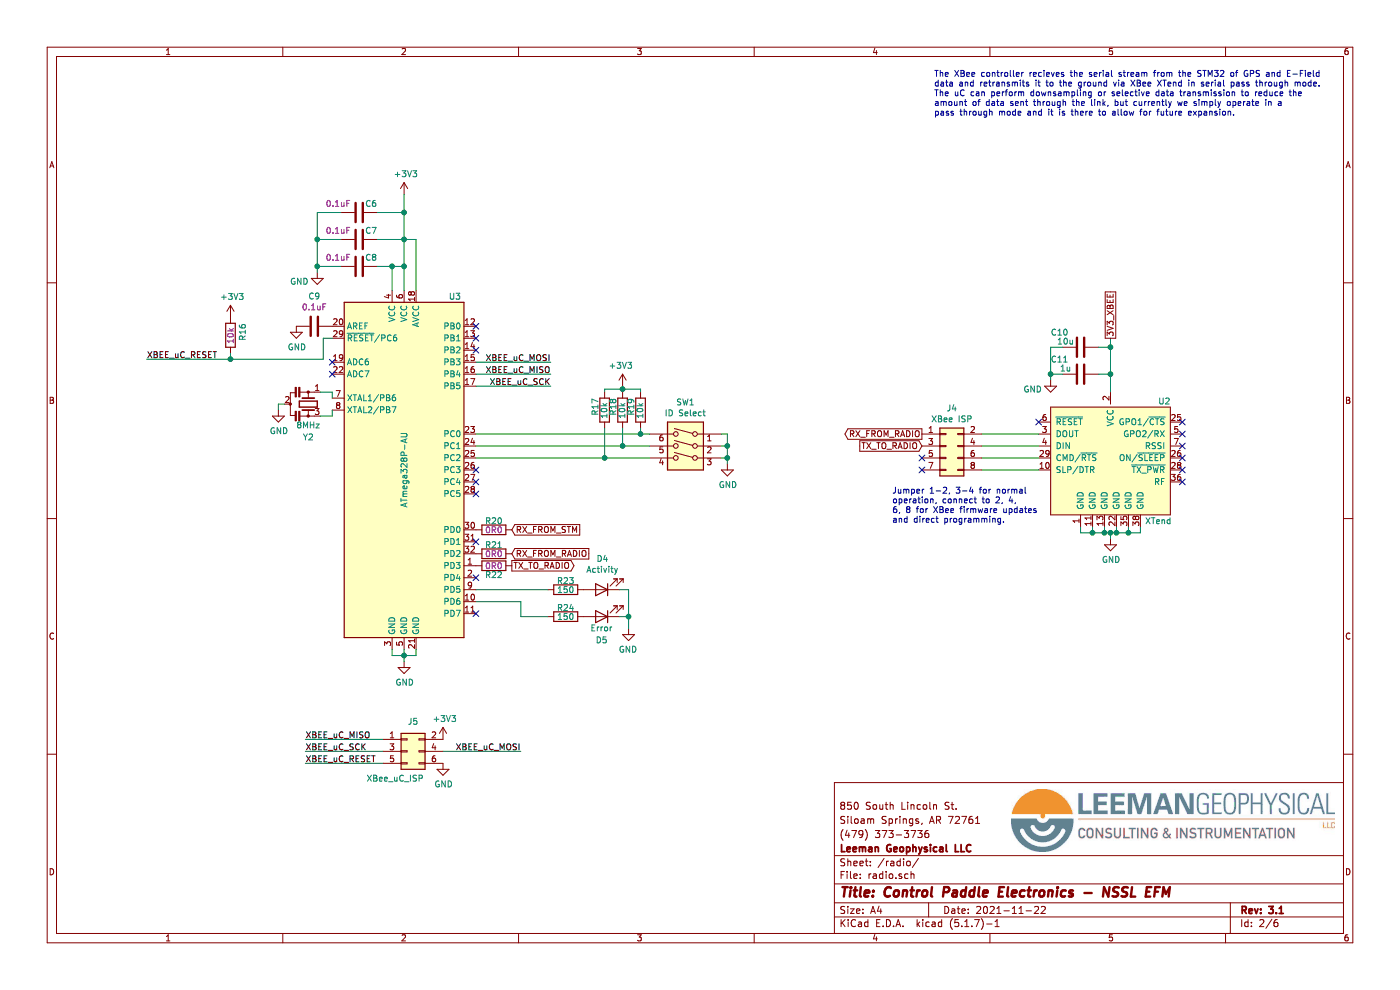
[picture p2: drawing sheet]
EESchema Schematic File Version 4
EELAYER 30 0
EELAYER END
$Descr A4 11693 8268
encoding utf-8
Sheet 2 6
Title "Control Paddle Electronics - NSSL EFM"
Date "2021-11-22"
Rev "3.1"
Comp "Leeman Geophysical LLC"
Comment1 "(479) 373-3736"
Comment2 "Siloam Springs, AR 72761"
Comment3 "850 South Lincoln St."
Comment4 ""
$EndDescr
$Comp
L Device:C C11
U 1 1
P 9025 3125
F 0 "C11" V 8900 2950 50  0000 C CNN
F 1 "1u" V 8975 3000 50  0000 C CNN
F 2 "Capacitor_SMD:C_0603_1608Metric" H 9063 2975 50  0001 C CNN
F 3 "~" H 9025 3125 50  0001 C CNN
F 4 "1-0000018" H 9025 3125 50  0001 C CNN "Internal Part Number"
F 5 "1" H 9025 3125 50  0001 C CNN "Populated"
	1    9025 3125
	0    1    1    0   
$EndComp
$Comp
L Device:C C10
U 1 1
P 9025 2900
F 0 "C10" V 8900 2725 50  0000 C CNN
F 1 "10u" V 8975 2775 50  0000 C CNN
F 2 "Capacitor_SMD:C_0603_1608Metric" H 9063 2750 50  0001 C CNN
F 3 "~" H 9025 2900 50  0001 C CNN
F 4 "1-0000005" H 9025 2900 50  0001 C CNN "Internal Part Number"
F 5 "1" H 9025 2900 50  0001 C CNN "Populated"
	1    9025 2900
	0    1    1    0   
$EndComp
Wire Wire Line
	9275 2825 9275 2900
Wire Wire Line
	9175 3125 9275 3125
Connection ~ 9275 3125
Wire Wire Line
	9275 3125 9275 3275
Wire Wire Line
	9175 2900 9275 2900
Connection ~ 9275 2900
Wire Wire Line
	9275 2900 9275 3125
Wire Wire Line
	8875 3125 8775 3125
Wire Wire Line
	8775 3125 8775 2900
Wire Wire Line
	8775 2900 8875 2900
Wire Wire Line
	8775 3125 8775 3175
Connection ~ 8775 3125
$Comp
L power:GND #PWR024
U 1 1
P 8775 3175
F 0 "#PWR024" H 8775 2925 50  0001 C CNN
F 1 "GND" H 8625 3100 50  0000 C CNN
F 2 "" H 8775 3175 50  0001 C CNN
F 3 "" H 8775 3175 50  0001 C CNN
	1    8775 3175
	1    0    0    -1  
$EndComp
$Comp
L lib_sch:XTend U2
U 1 1
P 9275 3775
F 0 "U2" H 9725 4200 50  0000 C CNN
F 1 "XTend" H 9675 3200 50  0000 C CNN
F 2 "lib_fp:XTend" H 9275 3775 50  0001 C CNN
F 3 "" H 9275 3775 50  0001 C CNN
F 4 "1-0000800" H 9275 3775 50  0001 C CNN "Internal Part Number"
F 5 "1" H 9275 3775 50  0001 C CNN "Populated"
	1    9275 3775
	1    0    0    -1  
$EndComp
NoConn ~ 9875 3525
NoConn ~ 9875 3625
NoConn ~ 9875 3725
NoConn ~ 9875 3825
NoConn ~ 9875 3925
$Comp
L power:GND #PWR028
U 1 1
P 9275 4500
F 0 "#PWR028" H 9275 4250 50  0001 C CNN
F 1 "GND" H 9280 4327 50  0000 C CNN
F 2 "" H 9275 4500 50  0001 C CNN
F 3 "" H 9275 4500 50  0001 C CNN
	1    9275 4500
	1    0    0    -1  
$EndComp
Wire Wire Line
	9025 4400 9025 4450
Wire Wire Line
	9025 4450 9125 4450
Wire Wire Line
	9525 4450 9525 4400
Wire Wire Line
	9125 4400 9125 4450
Connection ~ 9125 4450
Wire Wire Line
	9125 4450 9225 4450
Wire Wire Line
	9225 4400 9225 4450
Connection ~ 9225 4450
Wire Wire Line
	9225 4450 9275 4450
Wire Wire Line
	9325 4400 9325 4450
Connection ~ 9325 4450
Wire Wire Line
	9325 4450 9425 4450
Wire Wire Line
	9425 4400 9425 4450
Connection ~ 9425 4450
Wire Wire Line
	9425 4450 9525 4450
Wire Wire Line
	9275 4450 9275 4500
Connection ~ 9275 4450
Wire Wire Line
	9275 4450 9325 4450
NoConn ~ 8675 3525
$Comp
L Connector_Generic:Conn_02x04_Odd_Even J4
U 1 1
P 7900 3725
F 0 "J4" H 7950 4042 50  0000 C CNN
F 1 "XBee ISP" H 7950 3951 50  0000 C CNN
F 2 "Connector_PinHeader_2.54mm:PinHeader_2x04_P2.54mm_Vertical" H 7900 3725 50  0001 C CNN
F 3 "~" H 7900 3725 50  0001 C CNN
F 4 "0-0000000" H 7900 3725 50  0001 C CNN "Internal Part Number"
F 5 "0" H 7900 3725 50  0001 C CNN "Populated"
	1    7900 3725
	1    0    0    -1  
$EndComp
Wire Wire Line
	8200 3625 8675 3625
Wire Wire Line
	8200 3725 8675 3725
Wire Wire Line
	8200 3825 8675 3825
Wire Wire Line
	8200 3925 8675 3925
NoConn ~ 7700 3825
NoConn ~ 7700 3925
Text GLabel 7700 3625 0    50   Output ~ 0
RX_FROM_RADIO
Text GLabel 7700 3725 0    50   Input ~ 0
TX_TO_RADIO
$Comp
L lib_sch:ATmega328P-AU U3
U 1 1
P 3375 3925
F 0 "U3" H 3800 5375 50  0000 C CNN
F 1 "ATmega328P-AU" V 3375 3925 50  0000 C CNN
F 2 "Package_QFP:TQFP-32_7x7mm_P0.8mm" H 3375 3925 50  0001 C CIN
F 3 "" H 3375 3925 50  0001 C CNN
F 4 "1-0000566" H 3375 3925 50  0001 C CNN "Internal Part Number"
F 5 "1" H 3375 3925 50  0001 C CNN "Populated"
	1    3375 3925
	1    0    0    -1  
$EndComp
$Comp
L Device:Resonator_Small Y2
U 1 1
P 2575 3375
F 0 "Y2" V 2850 3375 50  0000 C CNN
F 1 "8MHz" V 2750 3375 50  0000 C CNN
F 2 "lib_fp:Resonator" H 2550 3375 50  0001 C CNN
F 3 "~" H 2550 3375 50  0001 C CNN
F 4 "1-0000721" H 2575 3375 50  0001 C CNN "Internal Part Number"
F 5 "1" H 2575 3375 50  0001 C CNN "Populated"
	1    2575 3375
	0    1    1    0   
$EndComp
Wire Wire Line
	2675 3275 2775 3275
Wire Wire Line
	2775 3275 2775 3325
Wire Wire Line
	2675 3475 2775 3475
Wire Wire Line
	2775 3475 2775 3425
$Comp
L power:GND #PWR026
U 1 1
P 2325 3425
F 0 "#PWR026" H 2325 3175 50  0001 C CNN
F 1 "GND" H 2330 3252 50  0000 C CNN
F 2 "" H 2325 3425 50  0001 C CNN
F 3 "" H 2325 3425 50  0001 C CNN
	1    2325 3425
	1    0    0    -1  
$EndComp
Wire Wire Line
	2325 3425 2325 3375
Wire Wire Line
	2325 3375 2375 3375
NoConn ~ 2775 3125
NoConn ~ 2775 3025
Text Label 4600 3025 2    50   ~ 0
XBEE_uC_MOSI
Text Label 4600 3125 2    50   ~ 0
XBEE_uC_MISO
Text Label 1225 3000 0    50   ~ 0
XBEE_uC_RESET
Text Label 4600 3225 2    50   ~ 0
XBEE_uC_SCK
Wire Wire Line
	4600 3225 3975 3225
Wire Wire Line
	3975 3125 4600 3125
Wire Wire Line
	4600 3025 3975 3025
NoConn ~ 3975 2725
NoConn ~ 3975 2825
NoConn ~ 3975 2925
NoConn ~ 3975 3925
NoConn ~ 3975 4025
NoConn ~ 3975 4125
NoConn ~ 3975 4825
NoConn ~ 3975 5125
$Comp
L power:GND #PWR030
U 1 1
P 3375 5525
F 0 "#PWR030" H 3375 5275 50  0001 C CNN
F 1 "GND" H 3380 5352 50  0000 C CNN
F 2 "" H 3375 5525 50  0001 C CNN
F 3 "" H 3375 5525 50  0001 C CNN
	1    3375 5525
	1    0    0    -1  
$EndComp
Wire Wire Line
	3275 5425 3275 5475
Wire Wire Line
	3275 5475 3375 5475
Wire Wire Line
	3475 5475 3475 5425
Wire Wire Line
	3375 5425 3375 5475
Connection ~ 3375 5475
Wire Wire Line
	3375 5475 3475 5475
Wire Wire Line
	3375 5525 3375 5475
$Comp
L capacitors_0603:1-0000007 C9
U 1 1
P 2625 2725
F 0 "C9" V 2373 2725 50  0000 C CNN
F 1 "1-0000007" H 2650 2625 50  0001 L CNN
F 2 "capacitors_0603:1-0000007" H 2663 2575 50  0001 C CNN
F 3 "~" H 2625 2725 50  0001 C CNN
F 4 "1-0000007" H 2625 2725 50  0001 C CNN "Internal Part Number"
F 5 "1" H 2625 2725 50  0001 C CNN "Populated"
F 6 "0.1uF" V 2464 2725 50  0000 C CNN "PValue"
	1    2625 2725
	0    1    1    0   
$EndComp
$Comp
L power:GND #PWR023
U 1 1
P 2475 2725
F 0 "#PWR023" H 2475 2475 50  0001 C CNN
F 1 "GND" H 2480 2552 50  0000 C CNN
F 2 "" H 2475 2725 50  0001 C CNN
F 3 "" H 2475 2725 50  0001 C CNN
	1    2475 2725
	1    0    0    -1  
$EndComp
Wire Wire Line
	2775 2825 2700 2825
Wire Wire Line
	2700 2825 2700 3000
Wire Wire Line
	2700 3000 1925 3000
$Comp
L resistors_0603:1-0000010 R16
U 1 1
P 1925 2800
F 0 "R16" V 2025 2750 50  0000 L CNN
F 1 "1-0000010" V 1925 2800 50  0001 C CNN
F 2 "resistors_0603:1-0000010" V 1855 2800 50  0001 C CNN
F 3 "~" H 1925 2800 50  0001 C CNN
F 4 "1-0000010" H 1925 2800 50  0001 C CNN "Internal Part Number"
F 5 "1" H 1925 2800 50  0001 C CNN "Populated"
F 6 "10k" V 1925 2725 50  0000 L CNN "PValue"
	1    1925 2800
	1    0    0    -1  
$EndComp
Wire Wire Line
	1925 2950 1925 3000
$Comp
L capacitors_0603:1-0000007 C8
U 1 1
P 3000 2225
F 0 "C8" V 2925 2325 50  0000 C CNN
F 1 "1-0000007" H 3025 2125 50  0001 L CNN
F 2 "capacitors_0603:1-0000007" H 3038 2075 50  0001 C CNN
F 3 "~" H 3000 2225 50  0001 C CNN
F 4 "1-0000007" H 3000 2225 50  0001 C CNN "Internal Part Number"
F 5 "1" H 3000 2225 50  0001 C CNN "Populated"
F 6 "0.1uF" V 2925 2050 50  0000 C CNN "PValue"
	1    3000 2225
	0    1    1    0   
$EndComp
$Comp
L capacitors_0603:1-0000007 C7
U 1 1
P 3000 2000
F 0 "C7" V 2925 2100 50  0000 C CNN
F 1 "1-0000007" H 3025 1900 50  0001 L CNN
F 2 "capacitors_0603:1-0000007" H 3038 1850 50  0001 C CNN
F 3 "~" H 3000 2000 50  0001 C CNN
F 4 "1-0000007" H 3000 2000 50  0001 C CNN "Internal Part Number"
F 5 "1" H 3000 2000 50  0001 C CNN "Populated"
F 6 "0.1uF" V 2925 1825 50  0000 C CNN "PValue"
	1    3000 2000
	0    1    1    0   
$EndComp
$Comp
L capacitors_0603:1-0000007 C6
U 1 1
P 3000 1775
F 0 "C6" V 2925 1875 50  0000 C CNN
F 1 "1-0000007" H 3025 1675 50  0001 L CNN
F 2 "capacitors_0603:1-0000007" H 3038 1625 50  0001 C CNN
F 3 "~" H 3000 1775 50  0001 C CNN
F 4 "1-0000007" H 3000 1775 50  0001 C CNN "Internal Part Number"
F 5 "1" H 3000 1775 50  0001 C CNN "Populated"
F 6 "0.1uF" V 2925 1600 50  0000 C CNN "PValue"
	1    3000 1775
	0    1    1    0   
$EndComp
Wire Wire Line
	3150 2225 3275 2225
Wire Wire Line
	3275 2225 3275 2425
Wire Wire Line
	3150 2000 3375 2000
Wire Wire Line
	3375 2000 3375 2225
Wire Wire Line
	3150 1775 3375 1775
Wire Wire Line
	3475 2000 3375 2000
Wire Wire Line
	3475 2000 3475 2425
Connection ~ 3375 2000
Wire Wire Line
	3275 2225 3375 2225
Connection ~ 3275 2225
Connection ~ 3375 2225
Wire Wire Line
	3375 2225 3375 2425
Wire Wire Line
	3375 2000 3375 1775
Connection ~ 3375 1775
Wire Wire Line
	3375 1775 3375 1625
$Comp
L power:+3V3 #PWR020
U 1 1
P 3375 1625
F 0 "#PWR020" H 3375 1475 50  0001 C CNN
F 1 "+3V3" H 3390 1798 50  0000 C CNN
F 2 "" H 3375 1625 50  0001 C CNN
F 3 "" H 3375 1625 50  0001 C CNN
	1    3375 1625
	1    0    0    -1  
$EndComp
$Comp
L power:GND #PWR021
U 1 1
P 2650 2275
F 0 "#PWR021" H 2650 2025 50  0001 C CNN
F 1 "GND" H 2500 2200 50  0000 C CNN
F 2 "" H 2650 2275 50  0001 C CNN
F 3 "" H 2650 2275 50  0001 C CNN
	1    2650 2275
	1    0    0    -1  
$EndComp
Wire Wire Line
	2650 2275 2650 2225
Wire Wire Line
	2650 2225 2850 2225
Wire Wire Line
	2650 2225 2650 2000
Wire Wire Line
	2650 1775 2850 1775
Connection ~ 2650 2225
Wire Wire Line
	2850 2000 2650 2000
Connection ~ 2650 2000
Wire Wire Line
	2650 2000 2650 1775
$Comp
L power:+3V3 #PWR022
U 1 1
P 1925 2650
F 0 "#PWR022" H 1925 2500 50  0001 C CNN
F 1 "+3V3" H 1940 2823 50  0000 C CNN
F 2 "" H 1925 2650 50  0001 C CNN
F 3 "" H 1925 2650 50  0001 C CNN
	1    1925 2650
	1    0    0    -1  
$EndComp
Wire Wire Line
	1225 3000 1925 3000
Connection ~ 1925 3000
$Comp
L power:+3V3 #PWR031
U 1 1
P 3700 6175
F 0 "#PWR031" H 3700 6025 50  0001 C CNN
F 1 "+3V3" H 3715 6348 50  0000 C CNN
F 2 "" H 3700 6175 50  0001 C CNN
F 3 "" H 3700 6175 50  0001 C CNN
	1    3700 6175
	1    0    0    -1  
$EndComp
Text Label 4350 6275 2    50   ~ 0
XBEE_uC_MOSI
Text Label 2550 6175 0    50   ~ 0
XBEE_uC_MISO
Text Label 2550 6275 0    50   ~ 0
XBEE_uC_SCK
Text Label 2550 6375 0    50   ~ 0
XBEE_uC_RESET
Wire Wire Line
	2550 6375 3200 6375
Wire Wire Line
	3200 6275 2550 6275
Wire Wire Line
	2550 6175 3200 6175
Wire Wire Line
	3700 6275 4350 6275
$Comp
L power:GND #PWR032
U 1 1
P 3700 6375
F 0 "#PWR032" H 3700 6125 50  0001 C CNN
F 1 "GND" H 3705 6202 50  0000 C CNN
F 2 "" H 3700 6375 50  0001 C CNN
F 3 "" H 3700 6375 50  0001 C CNN
	1    3700 6375
	1    0    0    -1  
$EndComp
Text GLabel 4275 4625 2    50   Input ~ 0
RX_FROM_RADIO
Text GLabel 4275 4725 2    50   Output ~ 0
TX_TO_RADIO
Text GLabel 4275 4425 2    50   Input ~ 0
RX_FROM_STM
NoConn ~ 3975 4525
$Comp
L resistors_0603:1-0000006 R20
U 1 1
P 4125 4425
F 0 "R20" V 4050 4425 50  0000 C CNN
F 1 "1-0000006" V 4125 4425 50  0001 C CNN
F 2 "resistors_0603:1-0000006" V 4055 4425 50  0001 C CNN
F 3 "~" H 4125 4425 50  0001 C CNN
F 4 "1-0000006" H 4125 4425 50  0001 C CNN "Internal Part Number"
F 5 "1" H 4125 4425 50  0001 C CNN "Populated"
F 6 "0R0" V 4125 4425 50  0000 C CNN "PValue"
	1    4125 4425
	0    1    1    0   
$EndComp
$Comp
L resistors_0603:1-0000006 R21
U 1 1
P 4125 4625
F 0 "R21" V 4050 4625 50  0000 C CNN
F 1 "1-0000006" V 4125 4625 50  0001 C CNN
F 2 "resistors_0603:1-0000006" V 4055 4625 50  0001 C CNN
F 3 "~" H 4125 4625 50  0001 C CNN
F 4 "1-0000006" H 4125 4625 50  0001 C CNN "Internal Part Number"
F 5 "1" H 4125 4625 50  0001 C CNN "Populated"
F 6 "0R0" V 4125 4625 50  0000 C CNN "PValue"
	1    4125 4625
	0    1    1    0   
$EndComp
$Comp
L resistors_0603:1-0000006 R22
U 1 1
P 4125 4725
F 0 "R22" V 4200 4725 50  0000 C CNN
F 1 "1-0000006" V 4125 4725 50  0001 C CNN
F 2 "resistors_0603:1-0000006" V 4055 4725 50  0001 C CNN
F 3 "~" H 4125 4725 50  0001 C CNN
F 4 "1-0000006" H 4125 4725 50  0001 C CNN "Internal Part Number"
F 5 "1" H 4125 4725 50  0001 C CNN "Populated"
F 6 "0R0" V 4125 4725 50  0000 C CNN "PValue"
	1    4125 4725
	0    1    1    0   
$EndComp
$Comp
L Device:R R?
U 1 1
P 4725 4925
AR Path="/5FFFBB0A" Ref="R?"  Part="1" 
AR Path="/5DEDFC42/5FFFBB0A" Ref="R?"  Part="1" 
AR Path="/5DED0CD0/5FFFBB0A" Ref="R23"  Part="1" 
F 0 "R23" V 4650 4925 50  0000 C CNN
F 1 "150" V 4725 4925 50  0000 C CNN
F 2 "Resistor_SMD:R_0603_1608Metric" V 4655 4925 50  0001 C CNN
F 3 "~" H 4725 4925 50  0001 C CNN
F 4 "1-0000008" H 4725 4925 50  0001 C CNN "Internal Part Number"
F 5 "1" H 4725 4925 50  0001 C CNN "Populated"
	1    4725 4925
	0    1    1    0   
$EndComp
$Comp
L Device:LED D?
U 1 1
P 5025 4925
AR Path="/5FFFBB12" Ref="D?"  Part="1" 
AR Path="/5DED0CD0/5FFFBB12" Ref="D4"  Part="1" 
AR Path="/5DEDFC42/5FFFBB12" Ref="D?"  Part="1" 
F 0 "D4" H 5018 4670 50  0000 C CNN
F 1 "Activity" H 5018 4761 50  0000 C CNN
F 2 "LED_THT:LED_D3.0mm_Horizontal_O1.27mm_Z2.0mm_Clear" H 5025 4925 50  0001 C CNN
F 3 "~" H 5025 4925 50  0001 C CNN
F 4 "1-0000599" H 5025 4925 50  0001 C CNN "Internal Part Number"
F 5 "1" H 5025 4925 50  0001 C CNN "Populated"
	1    5025 4925
	-1   0    0    1   
$EndComp
$Comp
L power:GND #PWR?
U 1 1
P 5250 5250
AR Path="/5FFFBB18" Ref="#PWR?"  Part="1" 
AR Path="/5DEDFC42/5FFFBB18" Ref="#PWR?"  Part="1" 
AR Path="/5DED0CD0/5FFFBB18" Ref="#PWR029"  Part="1" 
F 0 "#PWR029" H 5250 5000 50  0001 C CNN
F 1 "GND" H 5255 5077 50  0000 C CNN
F 2 "" H 5250 5250 50  0001 C CNN
F 3 "" H 5250 5250 50  0001 C CNN
	1    5250 5250
	-1   0    0    -1  
$EndComp
$Comp
L Device:R R?
U 1 1
P 4725 5150
AR Path="/5FFFBB20" Ref="R?"  Part="1" 
AR Path="/5DED0CD0/5FFFBB20" Ref="R24"  Part="1" 
F 0 "R24" V 4650 5150 50  0000 C CNN
F 1 "150" V 4725 5150 50  0000 C CNN
F 2 "Resistor_SMD:R_0603_1608Metric" V 4655 5150 50  0001 C CNN
F 3 "~" H 4725 5150 50  0001 C CNN
F 4 "1-0000008" H 4725 5150 50  0001 C CNN "Internal Part Number"
F 5 "1" H 4725 5150 50  0001 C CNN "Populated"
	1    4725 5150
	0    1    1    0   
$EndComp
$Comp
L Device:LED D?
U 1 1
P 5025 5150
AR Path="/5FFFBB28" Ref="D?"  Part="1" 
AR Path="/5DED0CD0/5FFFBB28" Ref="D5"  Part="1" 
F 0 "D5" H 5025 5350 50  0000 C CNN
F 1 "Error" H 5025 5250 50  0000 C CNN
F 2 "LED_THT:LED_D3.0mm_Horizontal_O1.27mm_Z2.0mm_Clear" H 5025 5150 50  0001 C CNN
F 3 "~" H 5025 5150 50  0001 C CNN
F 4 "1-0000600" H 5025 5150 50  0001 C CNN "Internal Part Number"
F 5 "1" H 5025 5150 50  0001 C CNN "Populated"
	1    5025 5150
	-1   0    0    1   
$EndComp
Wire Wire Line
	5250 5250 5250 5150
Wire Wire Line
	5250 4925 5175 4925
Wire Wire Line
	5175 5150 5250 5150
Connection ~ 5250 5150
Wire Wire Line
	5250 5150 5250 4925
Wire Wire Line
	3975 4925 4575 4925
Wire Wire Line
	4350 5150 4575 5150
Wire Wire Line
	3975 5025 4350 5025
Wire Wire Line
	4350 5025 4350 5150
NoConn ~ 9875 4025
$Comp
L Device:R R?
U 1 1
P 5350 3425
AR Path="/5FEF08BD" Ref="R?"  Part="1" 
AR Path="/5DED0CD0/5FEF08BD" Ref="R19"  Part="1" 
F 0 "R19" V 5425 3375 50  0000 L CNN
F 1 "10k" V 5350 3350 50  0000 L CNN
F 2 "Resistor_SMD:R_0603_1608Metric" V 5280 3425 50  0001 C CNN
F 3 "~" H 5350 3425 50  0001 C CNN
F 4 "1-0000010" H 5350 3425 50  0001 C CNN "Internal Part Number"
F 5 "1" H 5350 3425 50  0001 C CNN "Populated"
	1    5350 3425
	-1   0    0    -1  
$EndComp
$Comp
L Device:R R?
U 1 1
P 5200 3425
AR Path="/5FEF08C5" Ref="R?"  Part="1" 
AR Path="/5DED0CD0/5FEF08C5" Ref="R18"  Part="1" 
F 0 "R18" V 5275 3375 50  0000 L CNN
F 1 "10k" V 5200 3350 50  0000 L CNN
F 2 "Resistor_SMD:R_0603_1608Metric" V 5130 3425 50  0001 C CNN
F 3 "~" H 5200 3425 50  0001 C CNN
F 4 "1-0000010" H 5200 3425 50  0001 C CNN "Internal Part Number"
F 5 "1" H 5200 3425 50  0001 C CNN "Populated"
	1    5200 3425
	-1   0    0    -1  
$EndComp
$Comp
L Device:R R?
U 1 1
P 5050 3425
AR Path="/5FEF08CD" Ref="R?"  Part="1" 
AR Path="/5DED0CD0/5FEF08CD" Ref="R17"  Part="1" 
F 0 "R17" V 5125 3375 50  0000 L CNN
F 1 "10k" V 5050 3350 50  0000 L CNN
F 2 "Resistor_SMD:R_0603_1608Metric" V 4980 3425 50  0001 C CNN
F 3 "~" H 5050 3425 50  0001 C CNN
F 4 "1-0000010" H 5050 3425 50  0001 C CNN "Internal Part Number"
F 5 "1" H 5050 3425 50  0001 C CNN "Populated"
	1    5050 3425
	-1   0    0    -1  
$EndComp
Wire Wire Line
	5425 3625 5350 3625
Wire Wire Line
	5350 3625 5350 3575
Wire Wire Line
	5425 3725 5200 3725
Wire Wire Line
	5200 3725 5200 3575
Wire Wire Line
	5425 3825 5050 3825
Wire Wire Line
	5050 3825 5050 3575
$Comp
L power:+3V3 #PWR?
U 1 1
P 5200 3225
AR Path="/5FEF08D9" Ref="#PWR?"  Part="1" 
AR Path="/5DED0CD0/5FEF08D9" Ref="#PWR025"  Part="1" 
F 0 "#PWR025" H 5200 3075 50  0001 C CNN
F 1 "+3V3" H 5215 3398 50  0000 C CNN
F 2 "" H 5200 3225 50  0001 C CNN
F 3 "" H 5200 3225 50  0001 C CNN
	1    5200 3225
	-1   0    0    -1  
$EndComp
$Comp
L Switch:SW_DIP_x03 SW?
U 1 1
P 5725 3825
AR Path="/5FEF08E1" Ref="SW?"  Part="1" 
AR Path="/5DED0CD0/5FEF08E1" Ref="SW1"  Part="1" 
F 0 "SW1" H 5725 4292 50  0000 C CNN
F 1 "ID Select" H 5725 4201 50  0000 C CNN
F 2 "lib_fp:KAE03TGGR" H 5725 3825 50  0001 C CNN
F 3 "~" H 5725 3825 50  0001 C CNN
F 4 "1-0000474" H 5725 3825 50  0001 C CNN "Internal Part Number"
F 5 "1" H 5725 3825 50  0001 C CNN "Populated"
	1    5725 3825
	-1   0    0    -1  
$EndComp
Wire Wire Line
	5350 3275 5350 3250
Wire Wire Line
	5350 3250 5200 3250
Wire Wire Line
	5050 3250 5050 3275
Wire Wire Line
	5200 3225 5200 3250
Connection ~ 5200 3250
Wire Wire Line
	5200 3250 5050 3250
Wire Wire Line
	5200 3275 5200 3250
Connection ~ 5350 3625
Connection ~ 5200 3725
Connection ~ 5050 3825
$Comp
L power:GND #PWR?
U 1 1
P 6075 3875
AR Path="/5FEF08F1" Ref="#PWR?"  Part="1" 
AR Path="/5DED0CD0/5FEF08F1" Ref="#PWR027"  Part="1" 
F 0 "#PWR027" H 6075 3625 50  0001 C CNN
F 1 "GND" H 6080 3702 50  0000 C CNN
F 2 "" H 6075 3875 50  0001 C CNN
F 3 "" H 6075 3875 50  0001 C CNN
	1    6075 3875
	1    0    0    -1  
$EndComp
Wire Wire Line
	6075 3875 6075 3825
Wire Wire Line
	6075 3625 6025 3625
Wire Wire Line
	6025 3725 6075 3725
Connection ~ 6075 3725
Wire Wire Line
	6075 3725 6075 3625
Wire Wire Line
	6025 3825 6075 3825
Connection ~ 6075 3825
Wire Wire Line
	6075 3825 6075 3725
Wire Wire Line
	5350 3625 3975 3625
Wire Wire Line
	5200 3725 3975 3725
Wire Wire Line
	5050 3825 3975 3825
Text Notes 7800 975  0    50   ~ 0
The XBee controller recieves the serial stream from the STM32 of GPS and E-Field\ndata and retransmits it to the ground via XBee XTend in serial pass through mode.\nThe uC can perform downsampling or selective data transmission to reduce the\namount of data sent through the link, but currently we simply operate in a\npass through mode and it is there to allow for future expansion.
$Comp
L Connector_Generic:Conn_02x03_Odd_Even J5
U 1 1
P 3400 6275
F 0 "J5" H 3450 6525 50  0000 C CNN
F 1 "XBee_uC_ISP" H 3300 6050 50  0000 C CNN
F 2 "Connector_PinHeader_2.54mm:PinHeader_2x03_P2.54mm_Vertical" H 3400 6275 50  0001 C CNN
F 3 "~" H 3400 6275 50  0001 C CNN
F 4 "0-0000000" H 3400 6275 50  0001 C CNN "Internal Part Number"
F 5 "0" H 3400 6275 50  0001 C CNN "Populated"
	1    3400 6275
	1    0    0    -1  
$EndComp
Text GLabel 9275 2825 1    50   UnSpc ~ 0
3V3_XBEE
Text Notes 7450 4375 0    50   ~ 0
Jumper 1-2, 3-4 for normal\noperation, connect to 2, 4,\n6, 8 for XBee firmware updates\nand direct programming.
$EndSCHEMATC
